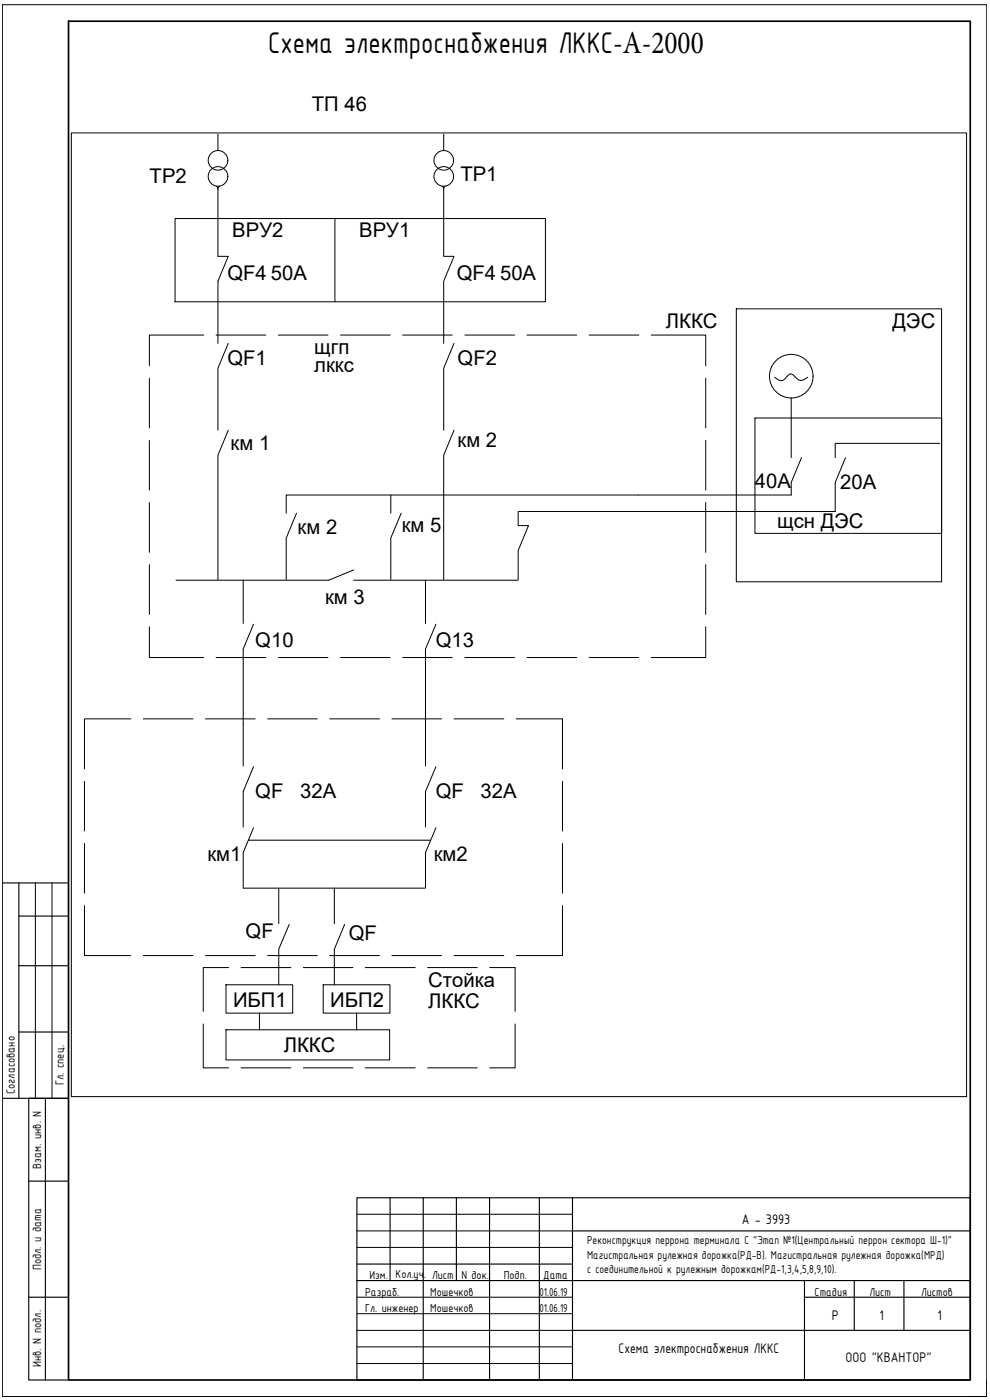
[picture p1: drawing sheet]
<svg xmlns="http://www.w3.org/2000/svg" width="297mm" height="420mm" viewBox="0 0 297 420" stroke-linecap="round" stroke-linejoin="round" font-family="sans-serif">
<!-- layer: 0 -->
<path d="M20.6 6.4h270.5v407.8h-270.5z" fill="none" stroke="#000" stroke-width=".51"/>
<g fill="none" stroke="#000" stroke-width=".3">
<path d="M.7 1.4h295.4v417.7h-295.4zM21.4 39.9h268.6v289.2h-268.6zM64.9 55.9l.5 .5v.4M65.4 40.3v4.9M65.9 55.9l-.5 .5v20.5h3.1l-3.1 7.5v18.7M132.6 55.9l.5 .5v.4M133.1 40.3v4.9M133.6 55.9l-.5 .5v20.5h3.1l-3.1 7.5v18.7M52.5 65.6h111.1v25h-111.1zM100.5 65.6v25M220.9 92.7h61.6v81.9h-61.6zM44.8 113.5v14.9"/>
<path d="M61.1 100.6h-16.3v9.2M64.8 100.6h15M68.5 103.1l-3.1 7.4v18.6M83.5 100.6h14.9M102.2 100.6h14.9M120.8 100.6h14.9M136.2 103.1l-3.1 7.4v18.6M139.5 100.6h14.9M158.1 100.6h14.9M176.8 100.6h14.9M195.4 100.6h16.3v9.2M211.7 113.5v14.9"/>
<path d="M232.4 113.2l.7 .5a1.89 1.89 0 0 0 3.1-.8 1.19 1.19 0 0 1 1.1-.7 1.19 1.19 0 0 1 1.1 .8l1.2 1 .7 .2 2-1M237.4 119.4v17.9M44.8 132.2v14.9M68.5 129.1l-3.1 7.5v37.3M136.2 129.1l-3.1 7.5v37.3M211.7 132.2v14.9M226.5 125.4h56v34.7h-56zM240.5 137.3l-3.1 7.5v3.8h-151.5v5.4M253.7 137.3l-3.1 7.5v8.7h-95.1v4.2h3.1l-3.1 7.5v8.7M282 133.1h-31.4v4.2M44.8 150.8v14.9M89 154l-3.1 7.5v12.4"/>
<path d="M117.2 148.6v5.4M120.4 154l-3.2 7.5v12.4M211.7 150.8v14.9M44.8 169.5v14.9M73 174.1v13M106.1 171l-7.5 3.1h-45.8M106.1 174.1h49.4M127.7 174.1v13M211.7 169.5v14.9M44.8 188.1v9.2h16.3M64.8 197.3h15M76.1 187.3l-3.1 7.5v35.1"/>
<path d="M83.5 197.3h14.9M102.2 197.3h14.9M120.8 197.3h14.9M130.8 187.3l-3.1 7.5v35.1M139.5 197.3h14.9M158.1 197.3h14.9M176.8 197.3h14.9M211.7 188.1v9.2h-16.3M39.2 215.7h-13.9v15.1M43 215.7h14.9M61.6 215.7h15M80.3 215.7h14.9"/>
<path d="M98.9 215.7h15M117.6 215.7h14.9M136.2 215.7h15M154.9 215.7h13.9v15.1M25.3 234.5v14.9M76.1 230.1l-3.1 7.4v10.7M130.8 230.1l-3.1 7.4v10.7M168.8 234.5v14.9M25.3 253.1v15M74.5 252.2h54.7M76.1 248.4l-3.1 7.5v10.6h54.7v-10.6l3.1-7.5M168.8 253.1v15"/>
<path d="M10.6 265v64.6M15.6 265v64.6M25.3 271.8v15h13.9M83.6 266.5v10.7M86.8 277.4l-3.2 7.5v10.6M100.3 266.5v10.7M103.4 277.4l-3.1 7.5v10.6M168.8 271.8v15h-13.9M43 286.8h14.9M61.6 286.8h15M67.8 295.5h20v8.6h-20zM68.6 290.4h-7.6v13.1"/>
<path d="M72.3 290.4h15M80.3 286.8h14.9M91 290.4h14.9M97 295.5h20v8.6h-20zM98.9 286.8h15M109.6 290.4h15M117.6 286.8h14.9M128.3 290.4h14.9M136.2 286.8h15M146.9 290.4h7.6v13.1M61 307.3v13.2h7.6M67.8 309h49.1v9.1h-49.1z"/>
<path d="M77.8 304.1v4.9M107 304.1v4.9M154.5 307.3v13.2h-7.6M72.3 320.5h15M91 320.5h14.9M109.6 320.5h15M128.3 320.5h14.9M107.1 364.4h64.7M107.1 369.4h64.7M107.1 374.4h64.7M107.1 389.3h64.7M107.1 394.3h64.7"/>
<path d="M107.1 399.3h64.7M107.1 404.2h64.7M107.1 409.2h64.7M296.1 414.2v4.9h-5"/>
<circle cx="65.4" cy="53" r="2.94"/>
<circle cx="65.4" cy="48.1" r="2.94"/>
<circle cx="133.1" cy="48.1" r="2.94"/>
<circle cx="133.1" cy="53" r="2.94"/>
<circle cx="237.4" cy="112.9" r="6.5"/>
</g>
<g fill="none" stroke="#000" stroke-width=".34">
<path d="M.7 265h19.9M5.7 274.9h14.9M5.7 265v64.6M5.7 289.8h14.9M5.7 309.7h14.9M.7 329.6h19.9h-12v84.6h12M13.6 329.6v84.6M8.6 354.5h12M107.1 359.5h184v54.7h-184zM117 359.5v24.8M127 359.5v54.7M136.9 359.5v24.8"/>
<path d="M146.9 359.5v54.7M161.8 359.5v54.7M171.8 359.5v54.7M107.1 379.4h64.7M171.8 369.4h119.3M8.6 389.3h12M107.1 384.3h184M171.8 399.3h119.3M241.4 384.3v29.9M241.4 389.3h49.7M256.3 384.3v15M271.2 384.3v15"/>
</g>
<text font-size="9.6" x="80.4" y="15.8">Схема электроснабжения ЛККС-А-2000</text>
<g font-size="6.1">
<text x="93.6" y="33.4">ТП 46</text>
<text x="44.9" y="55">ТР2</text>
<text x="138.1" y="54.5">ТР1</text>
<text x="69.7" y="71.2">ВРУ2</text>
<text x="107.8" y="71.2">ВРУ1</text>
<text x="68.2" y="84">QF4</text>
<text x="137" y="84">QF4</text>
<text x="81.3" y="84.1">50А</text>
<text x="150.1" y="84.1">50А</text>
<text x="199.8" y="98.4">ЛККС</text>
<text x="267.8" y="98.4">ДЭС</text>
<text x="94.3" y="106.1">щгп</text>
<text x="68.2" y="109.5">QF1</text>
<text x="94.3" y="111.6">лккс</text>
<text x="137.3" y="109.5">QF2</text>
<text x="69.2" y="135.2">км 1</text>
<text x="137.3" y="134.3">км 2</text>
<text x="226.5" y="146.4">40А</text>
<text x="252.1" y="146.8">20А</text>
<text x="89.3" y="160.2">км 2</text>
<text x="120.6" y="159.7">км 5</text>
<text x="233.2" y="158.4">щсн ДЭС</text>
<text x="97.5" y="181.3">км 3</text>
<text x="76.6" y="194.1">Q10</text>
<text x="130.8" y="194.1">Q13</text>
<text x="76.6" y="239.6">QF</text>
<text x="90.1" y="239.6">32А</text>
<text x="130.8" y="239.6">QF</text>
<text x="144.2" y="239.6">32А</text>
<text x="62.2" y="258.2">км1</text>
<text x="130.1" y="258.2">км2</text>
<text x="73.7" y="281.6">QF</text>
<text x="104.6" y="282.2">QF</text>
<text x="128.5" y="296.3">Стойка</text>
<text x="69.9" y="302.1">ИБП1</text>
<text x="99.1" y="302.1">ИБП2</text>
<text x="128.5" y="302.4">ЛККС</text>
<text x="85.2" y="315.7">ЛККС</text>
</g>
<g font-size="4.5">
<text x="222.5" y="367.4">А - 3993</text>
<text x="249.6" y="396">Р</text>
<text x="263.9" y="396">1</text>
<text x="281.2" y="396">1</text>
<text x="185.6" y="405.9">Схема электроснабжения ЛККС</text>
<text x="253.7" y="408.7">ООО &quot;КВАНТОР&quot;</text>
</g>
<g font-size="3.9">
<text x="4.4" y="328.4" transform="rotate(-90 4.4 328.4)">Согласовано</text>
<text x="19.2" y="325.7" transform="rotate(-90 19.2 325.7)">Гл. спец.</text>
<text x="12.4" y="350.7" transform="rotate(-90 12.4 350.7)">Взам. инв. N</text>
<text x="12.4" y="381.2" transform="rotate(-90 12.4 381.2)">Подл. и дата</text>
<text x="12.4" y="410.2" transform="rotate(-90 12.4 410.2)">Инв. N подл.</text>
</g>
<g font-size="3.7">
<text x="176.2" y="373.3">Реконструкция перрона терминала С &quot;Этап №1(Центральный перрон сектора Ш-1)&quot;</text>
<text x="176.2" y="377.8">Магистральная рулежная дорожка(РД-В). Магистральная рулежная дорожка(МРД)</text>
<text x="110.9" y="384">Изм.</text>
<text x="118.7" y="383.6">Кол.уч.</text>
<text x="129.7" y="384">Лист N док.</text>
<text x="151.2" y="384">Подп.</text>
<text x="163" y="383.8">Дата</text>
<text x="176.2" y="382.1">с соединительной к рулежным дорожкам(РД-1,3,4,5,8,9,10).</text>
<text x="109.5" y="388.8">Разраб.</text>
<text x="129.1" y="388.8">Мошечков</text>
<text x="161.9" y="388.8">01.06.19</text>
<text x="244.4" y="388.8">Стадия</text>
<text x="260.8" y="388.8">Лист</text>
<text x="276.3" y="388.8">Листов</text>
<text x="109.5" y="393.6">Гл. инженер</text>
<text x="129.1" y="393.8">Мошечков</text>
<text x="161.9" y="393.7">01.06.19</text>
</g>
</svg>
